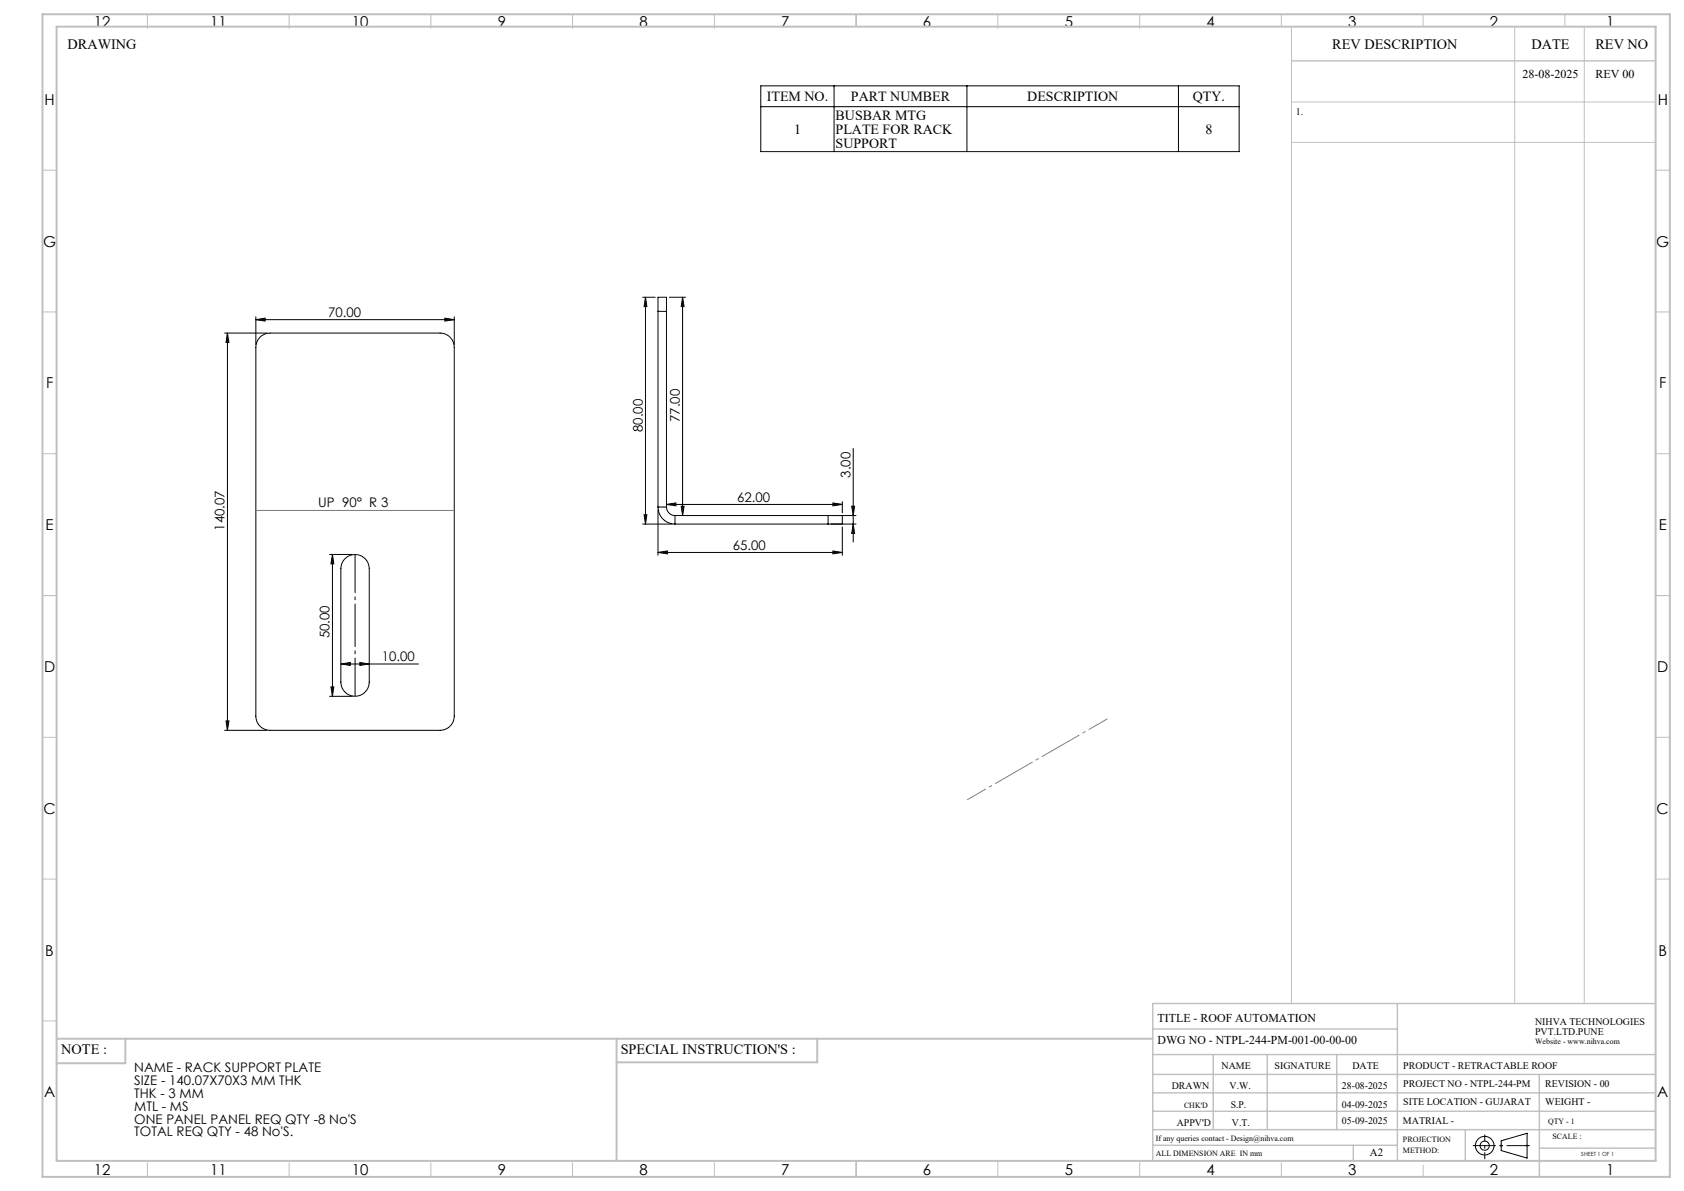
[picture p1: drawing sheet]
<svg xmlns="http://www.w3.org/2000/svg" width="594mm" height="420mm" viewBox="0 0 594 420" stroke-linecap="round" stroke-linejoin="round" font-family="sans-serif">
<g fill="none" stroke="#000" stroke-width=".35">
<path d="M268.4 30.3h168.7v23.2h-168.7zM268.4 37.6h168.7M294.2 30.3v23.2M341.1 30.3v23.2M415.7 30.3v23.2M79.2 117.5h15M80.2 117.5l.6 3.3h-1.1zM80.2 117.5v140M90.2 112.7l3.3-.5v1zM90.2 111.7v9.8M90.2 112.7h70M91.7 118.9l2-1.2 1.6-.2h59.9a5 5 0 0 1 5 5v130a5 5 0 0 1-5 5h-59.9a5 5 0 0 1-5.1-5v-130l.6-2.3z"/>
<path d="M156.9 112.2l3.3 .5-3.3 .5zM160.2 111.7v9.8M226.7 104.8h4.4M227.7 104.8v80M227.7 104.8l.5 3.3h-1zM232.1 109.8v-5h3v5M232.1 109.8v69M232.1 109.8h3M235.1 109.8v69M236.1 104.8h5.7M240.8 104.8l.5 3.3h-1zM240.8 104.8v77"/>
<path d="M301 158.1v33.1M232.1 178.8a6 6 0 0 0 6 6M232.1 178.8h3M232.1 179.8v16M235.1 177.9l3.3-.5v1zM235.1 177.9h62M235.1 178.8a2.99 2.99 0 0 0 3 3M240.3 178.5h1l-.5 3.3zM293.8 177.4l3.3 .5-3.3 .5zM297.1 176.9v3.9M300.4 178.5h1l-.4 3.3zM116.2 195.5h8"/>
<path d="M117.3 195.5l.5 3.3h-1.1zM117.3 195.5v50.1M121.6 197.1a5 5 0 0 1 5.5-1.2 5 5 0 0 1 3.1 4.6v40a5 5 0 0 1-5 5 5 5 0 0 1-5-5v-40l.5-2.1zM226.7 184.8h10.4M227.2 181.5h1l-.5 3.3zM232.1 194.8l3.3-.5v1zM232.1 194.8h65M238.1 181.8v3M238.1 181.8h54M238.1 184.8h54M292.1 181.8h5v3h-5M292.1 181.8v3"/>
<path d="M293.1 181.8h8.8M293.1 184.8h8.8M293.8 194.3l3.3 .5-3.3 .5zM297.1 185.8v10M301 184.8l.4 3.3h-1zM120.2 234.2l3.3-.6v1.1zM120.2 234.2h27.4M126.9 233.6l3.3 .6-3.3 .5zM79.2 257.5h15M79.7 254.2h1.1l-.6 3.3zM116.2 245.6h8M116.7 242.2h1.1l-.5 3.4z"/>
<path d="M529.5 402.3l9.2-2.7v8.8l-9.2-2.7z"/>
<circle cx="523.7" cy="404" r="1.62"/>
<circle cx="523.7" cy="404" r="3.3"/>
</g>
<g fill="none" stroke="#c0c0c0" stroke-width=".35">
<path d="M52 5v5M102 5v5M152 5v5M202 5v5M252 5v5M302 5v4.4M352 5v5M402 5v5M452 5v4.4M455.5 9.4v344.5M502 5v4.4M534.3 9.4v344.5"/>
<path d="M552 5v4.4M558.8 9.4v344.5M455.5 36h128.5M455.5 50.2h128.5M15 60h5M584 60h5M15 110h5M584 110h5M15 160h5M584 160h5M15 210h5M584 210h5"/>
<path d="M15 260h5M584 260h5M15 310h5M584 310h5M15 360h5M52 410v5M102 410v5M152 410v5M202 410v5M252 410v5M302 409.4v5.6M352 409.4v5.6"/>
<path d="M402 410v5M452 410v5M502 410.9v4.1M529 404h1M529.2 403.7l.7 .7M529.5 403.5v1M529.9 403.7l-.7 .7M538.1 404h1.1M538.3 403.7l.7 .7M538.7 403.5v1M539 403.7l-.7 .7"/>
</g>
<path d="M519.5 404h20.1" fill="none" stroke="#000" stroke-width=".35" stroke-dasharray="15.2 1.3 1.3 1.3" stroke-dashoffset="7.1" stroke-linecap="butt"/>
<path d="M523.7 408.8v-8.7" fill="none" stroke="#000" stroke-width=".35" stroke-dasharray="15.2 1.3 1.3 1.3" stroke-dashoffset="12.8" stroke-linecap="butt"/>
<path d="M125.3 195.5v50" fill="none" stroke="#000" stroke-width=".35" stroke-dasharray="15.2 1.3 1.3 1.3" stroke-dashoffset="1.7" stroke-linecap="butt"/>
<path d="M390.6 253.5l-49.5 28.6" fill="none" stroke="#808080" stroke-width=".35" stroke-dasharray="15.2 1.3 1.3 1.3" stroke-dashoffset="7.6" stroke-linecap="butt"/>
<path d="M90.2 180h70" fill="none" stroke="#808080" stroke-width=".35"/>
<g fill="none" stroke="#c0c0c0" stroke-width=".5">
<path d="M455.5 21.5h128.5M492.9 353.9v55.5M584 353.9h-177.4v55.5M406.6 371.9h177.4M406.6 378.9h177.4M406.6 362.9h86.3M428 371.9v26.5M447 371.9v26.5M471.5 371.9v26.5M543 378.9v36.1M406.6 391.9h177.4M406.6 385.4h177.4"/>
<path d="M406.6 398.4h177.4M516.9 398.4v11M406.6 403.9h86.3M477.3 403.9v5.5M543 404.9h41"/>
</g>
<path d="M15 5h574v410h-574zM20 9.4h564v400h-564zM20 366.3h386.6M44.2 366.3v8.6h-24.2M217.5 366.3v43.1M288.3 366.3v8.3h-70.8" fill="none" stroke="#c0c0c0" stroke-width=".7"/>
<g fill="#000">
<path d="M80.2 117.5l.6 3.3h-1.1zM79.7 254.2h1.1l-.6 3.3z"/>
<path d="M90.2 112.7l3.3-.5v1zM156.9 112.2l3.3 .5-3.3 .5z"/>
<path d="M227.7 104.8l.5 3.3h-1zM227.2 181.5h1l-.5 3.3z"/>
<path d="M293.8 177.4l3.3 .5-3.3 .5zM235.1 177.9l3.3-.5v1z"/>
<path d="M117.3 195.5l.5 3.3h-1.1zM116.7 242.2h1.1l-.5 3.4zM301 184.8l.4 3.3h-1zM300.4 178.5h1l-.4 3.3zM240.3 178.5h1l-.5 3.3zM240.8 104.8l.5 3.3h-1z"/>
<path d="M232.1 194.8l3.3-.5v1zM293.8 194.3l3.3 .5-3.3 .5z"/>
<path d="M120.2 234.2l3.3-.6v1.1zM126.9 233.6l3.3 .6-3.3 .5z"/>
</g>
<g font-size="5.3">
<text x="33.1" y="9.5">12</text>
<text x="74.1" y="9.5">11</text>
<text x="124.1" y="9.5">10</text>
<text x="175.6" y="9.5">9</text>
<text x="225.6" y="9.5">8</text>
<text x="275.6" y="9.5">7</text>
<text x="325.6" y="9.5">6</text>
<text x="375.6" y="9.5">5</text>
<text x="425.6" y="9.5">4</text>
<text x="475.6" y="9.5">3</text>
<text x="525.6" y="9.5">2</text>
<text x="566.6" y="9.5">1</text>
<text x="15.7" y="37">H</text>
<text x="584.7" y="37">H</text>
<text x="15.2" y="87">G</text>
<text x="584.2" y="87">G</text>
<text x="16.2" y="137">F</text>
<text x="585.2" y="137">F</text>
<text x="16.1" y="187">E</text>
<text x="585.1" y="187">E</text>
<text x="15.5" y="237">D</text>
<text x="584.5" y="237">D</text>
<text x="15.4" y="287">C</text>
<text x="584.4" y="287">C</text>
<text x="16" y="337.1">B</text>
<text x="585" y="337.1">B</text>
<text x="15.5" y="387">A</text>
<text x="584.5" y="387">A</text>
<text x="33.1" y="414.5">12</text>
<text x="74.1" y="414.5">11</text>
<text x="124.1" y="414.5">10</text>
<text x="175.6" y="414.5">9</text>
<text x="225.6" y="414.5">8</text>
<text x="275.6" y="414.5">7</text>
<text x="325.6" y="414.5">6</text>
<text x="375.6" y="414.5">5</text>
<text x="425.6" y="414.5">4</text>
<text x="475.6" y="414.5">3</text>
<text x="525.6" y="414.5">2</text>
<text x="566.6" y="414.5">1</text>
</g>
<g font-size="5">
<text x="23.8" y="17.2">DRAWING</text>
<text x="470" y="17.4">REV DESCRIPTION</text>
<text x="540.2" y="17.4">DATE</text>
<text x="562.8" y="17.4">REV NO</text>
<text x="21.6" y="371.8">NOTE :</text>
<text x="218.9" y="371.8">SPECIAL INSTRUCTION'S :</text>
</g>
<g font-size="4.9">
<text x="270.5" y="35.7">ITEM NO.</text>
<text x="300.2" y="35.7">PART NUMBER</text>
<text x="362.3" y="35.7">DESCRIPTION</text>
<text x="420.7" y="35.7">QTY.</text>
<text x="280.1" y="47.3">1</text>
<text x="294.7" y="42.4">BUSBAR MTG</text>
<text x="294.7" y="47.3">PLATE FOR RACK</text>
<text x="425.2" y="47.3">8</text>
<text x="294.7" y="52.2">SUPPORT</text>
</g>
<g font-size="4.7">
<text x="115.7" y="111.7">70.00</text>
<text x="239.8" y="148.8" transform="rotate(-90 239.8 148.8)">77.00</text>
<text x="226.7" y="152.4" transform="rotate(-90 226.7 152.4)">80.00</text>
<text x="299.9" y="168.5" transform="rotate(-90 299.9 168.5)">3.00</text>
<text x="112.2" y="178.9">UP 90° R 3</text>
<text x="260.1" y="176.9">62.00</text>
<text x="79.2" y="187.2" transform="rotate(-90 79.2 187.2)">140.07</text>
<text x="258.5" y="193.8">65.00</text>
<text x="116.3" y="225.1" transform="rotate(-90 116.3 225.1)">50.00</text>
<text x="134.7" y="233.1">10.00</text>
<text x="47.4" y="378.1">NAME - RACK SUPPORT PLATE</text>
<text x="47.4" y="382.7">SIZE - 140.07X70X3 MM THK</text>
<text x="47.4" y="387.2">THK - 3 MM</text>
<text x="47.4" y="391.7">MTL - MS</text>
<text x="47.4" y="396.2">ONE PANEL PANEL REQ QTY -8 No'S</text>
<text x="47.4" y="400.8">TOTAL REQ QTY - 48 No'S.</text>
</g>
<g font-size="4.2">
<text x="537.1" y="27.6">28-08-2025</text>
<text x="562.8" y="27.6">REV 00</text>
<text x="408.3" y="360.3">TITLE - ROOF AUTOMATION</text>
<text x="408.3" y="368.2">DWG NO - NTPL-244-PM-001-00-00-00</text>
</g>
<text font-size="3.9" x="483.2" y="407.7">A2</text>
<g font-size="3.5">
<text x="457" y="40.6">1.</text>
<text x="541.5" y="361.3">NIHVA TECHNOLOGIES</text>
<text x="541.5" y="364.9">PVT.LTD.PUNE</text>
<text x="430.9" y="377">NAME</text>
<text x="449.6" y="377">SIGNATURE</text>
<text x="477" y="377">DATE</text>
<text x="495" y="377">PRODUCT - RETRACTABLE ROOF</text>
<text x="495" y="383.3">PROJECT NO - NTPL-244-PM</text>
<text x="545.1" y="383.3">REVISION - 00</text>
<text x="413.3" y="384.1">DRAWN</text>
<text x="433.7" y="384.1">V.W.</text>
<text x="473.4" y="384.1">28-08-2025</text>
<text x="495" y="389.8">SITE LOCATION - GUJARAT</text>
<text x="545.1" y="389.8">WEIGHT -</text>
<text x="434.1" y="390.6">S.P.</text>
<text x="473.4" y="390.6">04-09-2025</text>
<text x="415.1" y="396.9">APPV'D</text>
<text x="434.6" y="396.9">V.T.</text>
<text x="473.4" y="396.5">05-09-2025</text>
<text x="494.8" y="396.5">MATRIAL -</text>
</g>
<g font-size="2.8">
<text x="541.5" y="368.3">Website - www.nihva.com</text>
<text x="417.6" y="390.6">CHK'D</text>
<text x="546.1" y="396.5">QTY - 1</text>
<text x="547.6" y="401.7">SCALE :</text>
<text x="407.7" y="402.2">If any queries contact - Design@nihva.com</text>
<text x="407.7" y="407.7">ALL DIMENSION ARE IN mm</text>
<text x="494.8" y="402.7">PROJECTION</text>
<text x="494.8" y="406.5">METHOD:</text>
</g>
<text font-size="2" x="557.8" y="407.8">SHEET 1 OF 1</text>
</svg>
